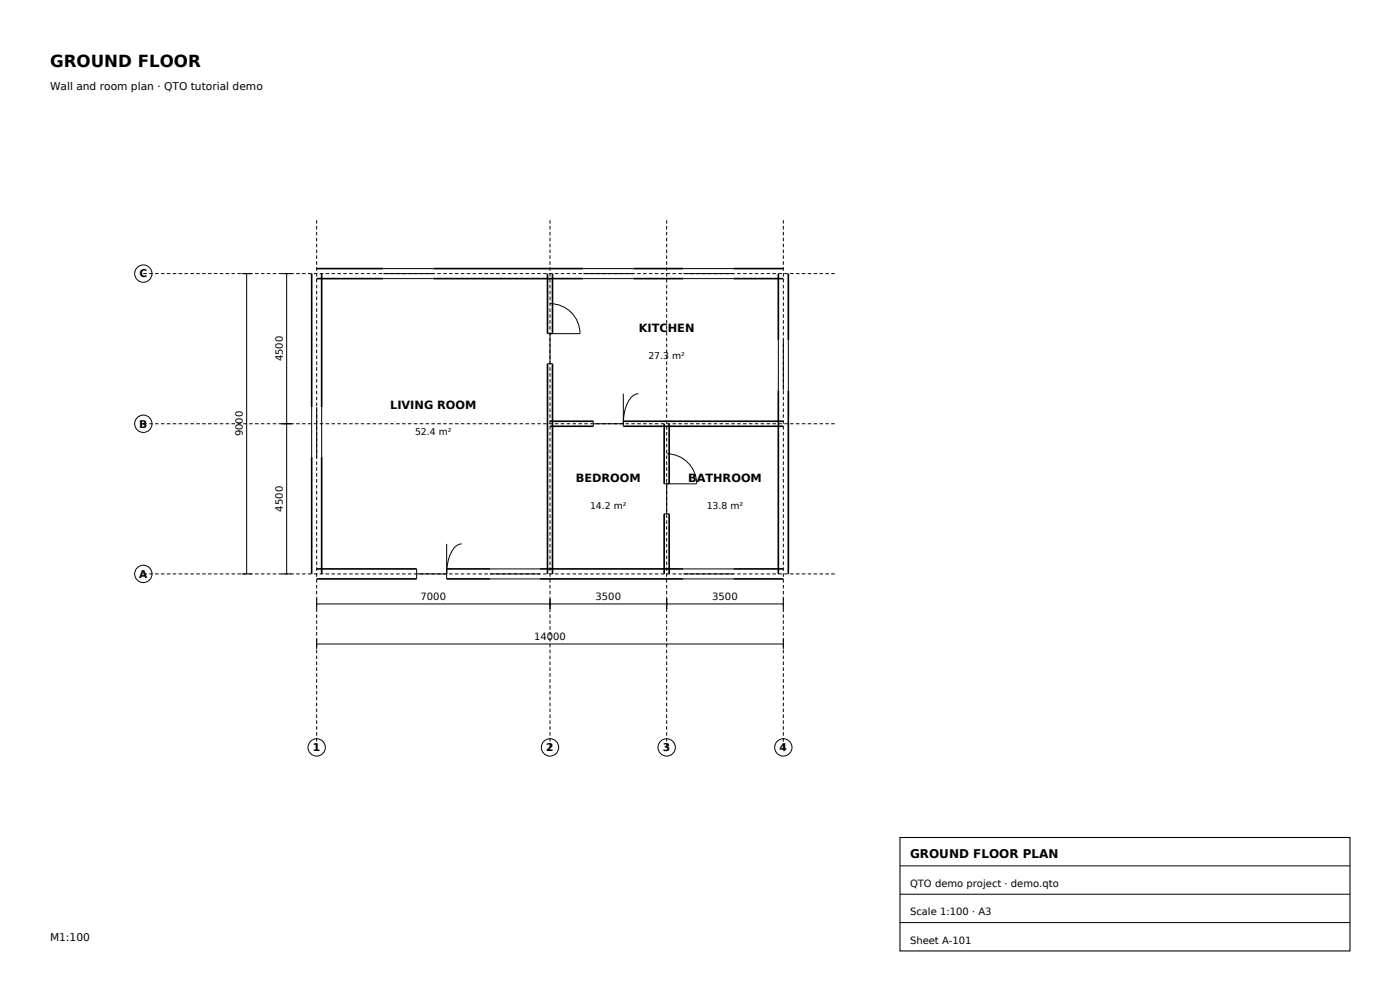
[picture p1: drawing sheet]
<svg xmlns="http://www.w3.org/2000/svg" width="420mm" height="297mm" viewBox="0 0 420 297" stroke-linecap="round" stroke-linejoin="round" font-family="sans-serif">
<g fill="none" stroke="#000" stroke-width=".49">
<path d="M93.5 82v40M95 83.5h20M95 80.5h20M96.5 82v40M130 83.5h45M130 80.5h45M164.3 82v18M165.7 82v18M190 83.5h15M190 80.5h15M220 83.5h15M220 80.5h15"/>
<path d="M233.5 82v20M236.5 82v20M164.3 109v63M165.7 109v63M233.5 117v55M236.5 117v55M93.5 137v35M96.5 137v35M165 127.7h13M165 126.3h13M187 127.7h48M187 126.3h48"/>
<path d="M199.2 127v18M200.7 127v18M199.2 154v18M200.7 154v18M95 173.5h30M95 170.5h30M134 173.5h13M134 170.5h13M162 173.5h43M162 170.5h43M220 173.5h15M220 170.5h15"/>
</g>
<g fill="none" stroke="#000" stroke-width=".3">
<path d="M74 82v90M86 82v90M115 83.5h15M115 82h15M115 80.5h15M165 91a9 9 0 0 1 9 9h-9.7M175 83.5h15M175 82h15M175 80.5h15M205 83.5h15M205 82h15M205 80.5h15"/>
<path d="M164.3 109h1.4M165 100v9M187 118v9.7M191.5 118a4.3 4.3 0 0 0-3.4 3.1l-.9 3.3-.2 2.6h-9M233.5 102v15M235 102v15M236.5 102v15M93.5 122v15M95 122v15M96.5 122v15M178 126.3v1.4M200 136a9 9 0 0 1 9 9h-9.8"/>
<path d="M199.2 154h1.5M200 145v9M125 170.5v3M134 163v10.5M138.5 163a4.3 4.3 0 0 0-3.4 3.1l-.9 3.3-.2 2.6h-9M147 173.5h15M147 172h15M147 170.5h15M205 173.5h15M205 172h15M205 170.5h15M95 181h140"/>
<path d="M95 193h140M270 259.5h135M270 276.5h135M270 268h135"/>
<circle cx="43" cy="82" r="2.6"/>
<circle cx="43" cy="127" r="2.6"/>
<circle cx="43" cy="172" r="2.6"/>
<circle cx="95" cy="224" r="2.6"/>
<circle cx="165" cy="224" r="2.6"/>
<circle cx="200" cy="224" r="2.6"/>
<circle cx="235" cy="224" r="2.6"/>
</g>
<path d="M43 82h208M43 127h208M43 172h208M95 224v-158M165 224v-158M200 224v-158M235 224v-158" fill="none" stroke="#000" stroke-width=".3" stroke-dasharray="1.1 .7" stroke-linecap="butt"/>
<path d="M72.5 82h3M84.5 82h3M84.5 127h3M72.5 172h3M84.5 172h3M95 179.5v3M165 179.5v3M200 179.5v3M235 179.5v3M95 191.5v3M235 191.5v3M270 251h135v34h-135z" fill="none" stroke="#000" stroke-width=".32"/>
<text font-size="5" x="15" y="20">GROUND FLOOR</text>
<text font-size="3.6" x="273" y="257.2">GROUND FLOOR PLAN</text>
<g font-size="3.4">
<text x="191.6" y="99.5">KITCHEN</text>
<text x="117" y="122.5">LIVING ROOM</text>
<text x="172.7" y="144.5">BEDROOM</text>
<text x="206.4" y="144.5">BATHROOM</text>
</g>
<g font-size="3.2">
<text x="15" y="27">Wall and room plan · QTO tutorial demo</text>
<text x="41.8" y="83.1">C</text>
<text x="41.8" y="128.2">B</text>
<text x="41.8" y="173.1">A</text>
<text x="93.9" y="225.2">1</text>
<text x="163.9" y="225.2">2</text>
<text x="198.9" y="225.2">3</text>
<text x="233.9" y="225.2">4</text>
<text x="15" y="282">M1:100</text>
</g>
<g font-size="3">
<text x="84.8" y="108.3" transform="rotate(-90 84.8 108.3)">4500</text>
<text x="72.8" y="130.8" transform="rotate(-90 72.8 130.8)">9000</text>
<text x="84.8" y="153.3" transform="rotate(-90 84.8 153.3)">4500</text>
<text x="126.2" y="179.8">7000</text>
<text x="178.7" y="179.8">3500</text>
<text x="213.7" y="179.8">3500</text>
<text x="160.2" y="191.8">14000</text>
<text x="273" y="265.8">QTO demo project · demo.qto</text>
<text x="273" y="274.3">Scale 1:100 · A3</text>
<text x="273" y="282.8">Sheet A-101</text>
</g>
<g font-size="2.8">
<text x="194.5" y="107.5">27.3 m²</text>
<text x="124.5" y="130.5">52.4 m²</text>
<text x="177" y="152.5">14.2 m²</text>
<text x="212" y="152.5">13.8 m²</text>
</g>
</svg>
